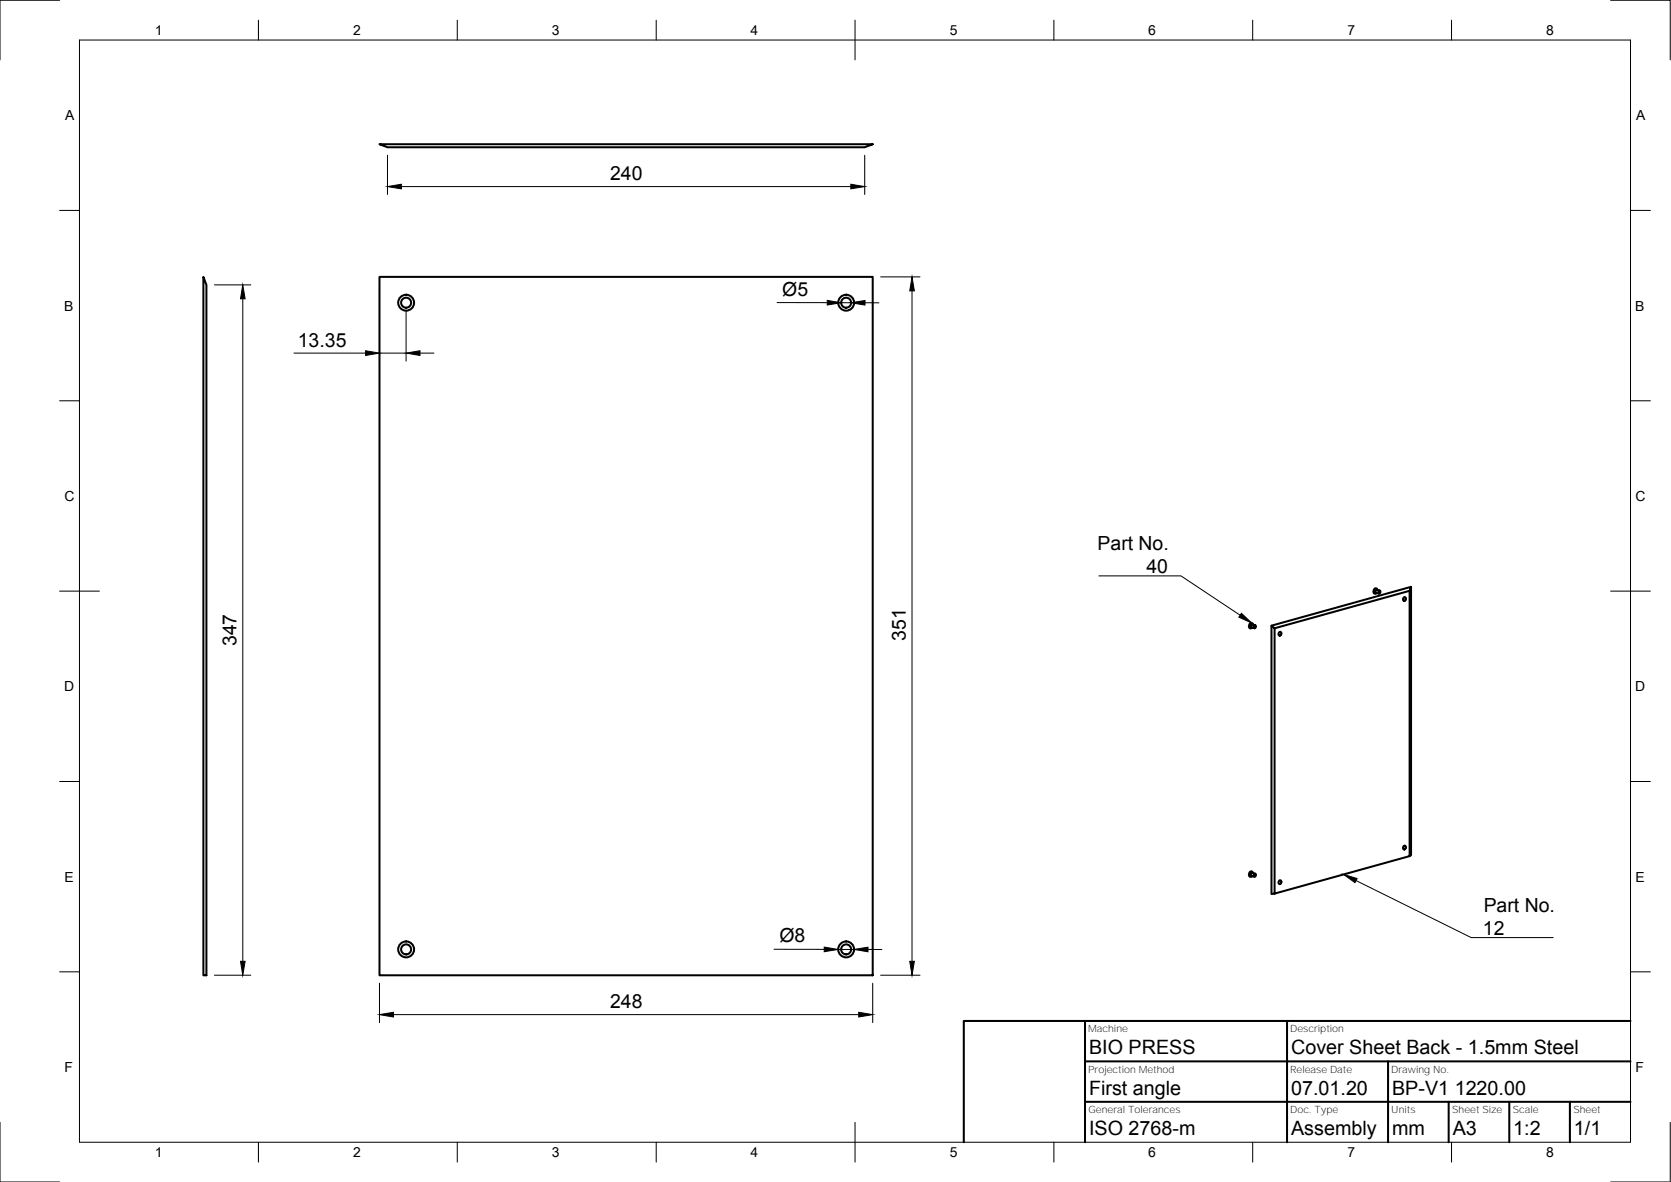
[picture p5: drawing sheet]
<svg xmlns="http://www.w3.org/2000/svg" width="420mm" height="297mm" viewBox="0 0 420 297" stroke-linecap="round" stroke-linejoin="round" font-family="sans-serif">
<g fill="none" stroke="#000" stroke-width=".51">
<path d="M95.4 36.2h124l-2 .8h-120zM51.1 69.6l.8 2v173.5h-.8zM95.4 69.6h124v175.5h-124zM314.4 157.4h.1M314.5 157v.1M314.5 157.7h.1M314.7 157.7l.7 .2M314.7 157.7h.1M314.7 156.8h.1M314.8 156.8h-.1M314.9 156.9l.7 .2M315 156.9a.43 .43 0 0 0-.4 .3 .43 .43 0 0 0 .1 .5"/>
<path d="M315 156.9h.1M315 157l-.2-.4a.7 .7 0 0 0-.7 .5 .7 .7 0 0 0 .4 .8l.2-.2M315.4 157.2h.4v.4l-.3 .3-.2-.1zM320.5 157.9l33.9-9.4v66.6l-33.9 9.5v-66.7l-.8-.7v67.5l.8-.1M321.6 158.9l.2-.1a.44 .44 0 0 1 .4 .6 .44 .44 0 0 1-.7 .2zM322.2 159.1l-.2 .5M345.7 148.7h.1M345.8 149h.1M345.8 148.3h.1M346 149l.7 .2M346 149h.1M346 148.1h.1"/>
<path d="M346.1 148.1h-.1M346.2 148.2l.7 .2M346.2 148.2l-.3 .3 .1 .5M346.3 148.2v.1M346.3 148.1l-.2-.2a.7 .7 0 0 0-.7 .5 .7 .7 0 0 0 .4 .8l.2-.2M346.7 148.5h.4v.4l-.3 .3-.2-.1zM352.9 150.2l.2-.1a.44 .44 0 0 1 .4 .5 .44 .44 0 0 1-.7 .3zM353.5 150.4l-.1 .5M354.4 148.5l.4-1-35.1 9.7M354.8 147.5v67.4l-.4 .2M314.4 219.8v.1M314.4 219.8h.1"/>
<path d="M314.5 219.4v.1M314.8 219.3h-.1M315 219.3v.1M315 219.3l-.2-.3a.7 .7 0 0 0-.7 .5 .7 .7 0 0 0 .4 .9l.3-.2M315.4 219.7h.4v.4l-.3 .2-.2-.1zM315.6 219.6l-.8-.2-.3 .5 .2 .2M352.9 212.6l.2-.1a.44 .44 0 0 1 .4 .6 .44 .44 0 0 1-.7 .2zM353.5 212.8l-.1 .5M314.5 220.1h.1M314.7 220.1l.7 .2M314.7 220.2h.1M314.8 220.2h-.1"/>
<path d="M321.6 221.3l.2-.1a.44 .44 0 0 1 .4 .6 .44 .44 0 0 1-.7 .2zM322.2 221.5l-.2 .5M272.8 256.6v30.4M323.6 256.6v30.4M410 256.6h-167.7v30.4M272.8 266.7h137.2M272.8 276.9h137.2M349 266.7v20.3M364.3 276.9v10.1M379.5 276.9v10.1M394.7 276.9v10.1"/>
<circle cx="102.1" cy="76.1" r="2"/>
<circle cx="102.1" cy="76.1" r="1.26"/>
<circle cx="212.8" cy="76.1" r="2"/>
<circle cx="212.8" cy="76.1" r="1.26"/>
<circle cx="102.1" cy="238.6" r="2"/>
<circle cx="102.1" cy="238.6" r="1.26"/>
<circle cx="212.8" cy="238.6" r="2"/>
<circle cx="212.8" cy="238.6" r="1.26"/>
</g>
<g fill="none" stroke="#000" stroke-width=".25">
<path d="M15 .1h-15v15M20 10.1h390v276.9h-390zM65 5.1v5M115 5.1v5M165 5.1v5M215 5.1v10M265 5.1v5M315 5.1v5M365 5.1v5M405 .1h15v15M97.4 39v9.9M217.4 39v9.9"/>
<path d="M15 52.9h5M100.9 46.9h113M410 52.9h5M53.9 71.6h9.2M61 75.1v166.5M95.4 71.6v19.1M102.1 78.1v12.6M195.4 76l12.6 .1M211.5 76.1h2.5M217.5 76.1h3.5M221.4 69.6h9.9M229.3 73.1v168.5"/>
<path d="M73.9 88.7h18M95.4 88.7h6.7M105.6 88.7h3.5M15 100.7h5M410 100.7h5M15 148.6h10M276.3 144.7h20.6l14.9 9.9M405 148.6h10M15 196.4h5M410 196.4h5M194.6 238.6h12.6M210.8 238.6h4"/>
<path d="M218.2 238.6h3.5M341 221.3l28.9 14.3h20.6M15 244.2h5M53.9 245.1h9.2M95.4 247.1v9.9M98.9 255h117M219.4 247.1v9.9M221.4 245.1h9.9M410 244.2h5M0 282.1v14.9h15M65 287v5M115 287v5"/>
<path d="M165 287v5M215 282.1v9.9M265 287v5M315 287v5M365 287v5M420 282.1v14.9h-15"/>
</g>
<g fill="#000" stroke="#000" stroke-width=".25">
<path d="M97.4 46.9l3.5-.6v1.2zM213.9 46.3l3.5 .6-3.5 .6zM61 71.6l.6 3.5h-1.1zM208 75.5l3.5 .6-3.5 .6zM214 76.1l3.5-.6v1.2zM229.3 69.6l.6 3.5h-1.2zM91.9 88.1l3.5 .6-3.5 .6zM102.1 88.7l3.5-.6v1.2zM312.1 154.1l2.6 2.5-3.2-1.5zM207.2 238l3.6 .6-3.6 .6zM214.8 238.6l3.4-.6v1.2zM337.8 219.7l3.4 1.1-.5 1z"/>
<path d="M60.5 241.6h1.1l-.6 3.5zM95.4 255l3.5-.6v1.2zM215.9 254.4l3.5 .6-3.5 .6zM228.7 241.6h1.2l-.6 3.5z"/>
</g>
<g font-size="5">
<text x="273.8" y="265">BIO PRESS</text>
<text x="324.6" y="265">Cover Sheet Back - 1.5mm Steel</text>
<text x="273.8" y="275.1">First angle</text>
<text x="324.6" y="275.1">07.01.20</text>
<text x="350" y="275.1">BP-V1 1220.00</text>
<text x="273.8" y="285.3">ISO 2768-m</text>
<text x="324.6" y="285.3">Assembly</text>
<text x="350" y="285.3">mm</text>
<text x="365.3" y="285.3">A3</text>
<text x="380.5" y="285.3">1:2</text>
<text x="395.8" y="285.3">1/1</text>
</g>
<g font-size="4.9">
<text x="153.4" y="45.3">240</text>
<text x="196.7" y="74.3">Ø5</text>
<text x="74.9" y="87.2">13.35</text>
<text x="276" y="138.2">Part No.</text>
<text x="288.2" y="144">40</text>
<text x="227.8" y="161.1" transform="rotate(-90 227.8 161.1)">351</text>
<text x="59.5" y="162.4" transform="rotate(-90 59.5 162.4)">347</text>
<text x="373.1" y="229.1">Part No.</text>
<text x="196" y="236.8">Ø8</text>
<text x="372.9" y="234.9">12</text>
<text x="153.4" y="253.4">248</text>
</g>
<g font-size="3.5">
<text x="39" y="8.8">1</text>
<text x="88.8" y="8.8">2</text>
<text x="138.8" y="8.8">3</text>
<text x="188.7" y="8.8">4</text>
<text x="238.8" y="8.8">5</text>
<text x="288.7" y="8.8">6</text>
<text x="338.8" y="8.8">7</text>
<text x="388.8" y="8.8">8</text>
<text x="16.4" y="30.2">A</text>
<text x="411.4" y="30.2">A</text>
<text x="16.2" y="78">B</text>
<text x="411.2" y="78">B</text>
<text x="16.2" y="125.9">C</text>
<text x="411.2" y="125.9">C</text>
<text x="16.2" y="173.7">D</text>
<text x="411.2" y="173.7">D</text>
<text x="16.2" y="221.6">E</text>
<text x="411.2" y="221.6">E</text>
<text x="16.2" y="269.4">F</text>
<text x="411.2" y="269.4">F</text>
<text x="39" y="290.8">1</text>
<text x="88.8" y="290.8">2</text>
<text x="138.8" y="290.8">3</text>
<text x="188.7" y="290.8">4</text>
<text x="238.8" y="290.8">5</text>
<text x="288.7" y="290.8">6</text>
<text x="338.8" y="290.8">7</text>
<text x="388.8" y="290.8">8</text>
</g>
<g font-size="2.5">
<text x="273.6" y="259.4">Machine</text>
<text x="324.4" y="259.4">Description</text>
<text x="273.6" y="269.6">Projection Method</text>
<text x="324.4" y="269.6">Release Date</text>
<text x="349.8" y="269.6">Drawing No.</text>
<text x="273.7" y="279.8">General Tolerances</text>
<text x="324.4" y="279.7">Doc. Type</text>
<text x="349.8" y="279.8">Units</text>
<text x="365.1" y="279.8">Sheet Size</text>
<text x="380.4" y="279.8">Scale</text>
<text x="395.6" y="279.8">Sheet</text>
</g>
</svg>
